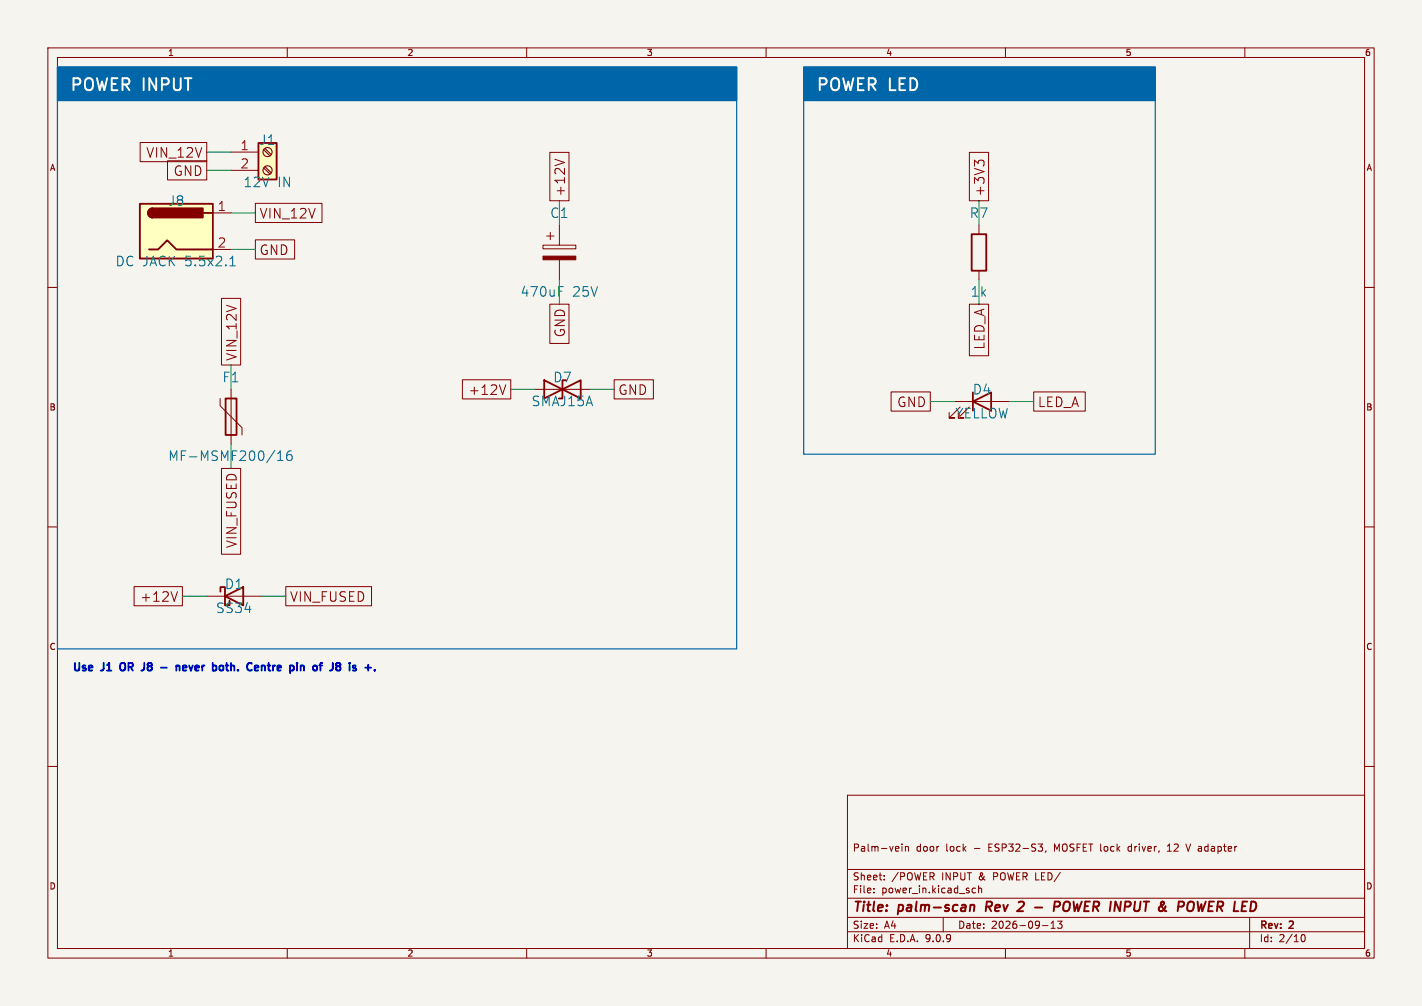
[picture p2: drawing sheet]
<svg xmlns="http://www.w3.org/2000/svg" width="297mm" height="210mm" viewBox="0 0 297 210" stroke-linecap="round" stroke-linejoin="round" font-family="sans-serif">
<path d="M0 0h297v210h-297z" fill="#f5f4ef" stroke="#f5f4ef" stroke-width=".21"/>
<g fill="none" stroke="#840000" stroke-width=".21">
<path d="M10 10h277v190h-277zM12 12h273v186h-273zM60 10v2M110 10v2M160 10v2M210 10v2M260 10v2M10 60h2M285 60h2M10 110h2M285 110h2M10 160h2"/>
<path d="M177 166h108v32h-108zM188.4 176.2v.1M188.4 176.7v1M189.1 176.7v1M189.1 176.8l.2-.1 .4 .1v.9M216.8 176.2h.9l-.5 .6M217.5 176.8l.2 .3v.3l-.2 .3M218.5 177.6l-.2 .3M235.7 176.8v.8M243.8 177.7h.9M244.2 176.2l-.4 .4M247.7 176.2l.5 1.5"/>
<path d="M285 160h2M60 198v2M110 198v2M160 198v2M177 194.5h108M177 191.5h108M177 187.5h108M177 181.5h108M182.5 186.3v.1M182.5 185.5v.1M184.7 183.6v.1M184.7 182.8v.1"/>
<path d="M197 191.5v3M203.7 185.5l-.4-.1-.3 .3 .2 .6h.5M204.4 185.5l.2-.1 .4 .1v.9M204.4 184.9v1.5M210 198v2M217.7 193.2h1.2M219.5 193.8h.9M219.5 192.7l.5-.4v1.5M220.9 192.3h.9l-.5 .6 .4 .1v.7l-.2 .1-.6-.1M260 198v2M261 191.5v6.5M271.7 195.7l.2-.5 .2-.1a.8 .8 0 0 1 .5 .7 .8 .8 0 0 1-.5 .8l-.2-.1-.2-.5"/>
</g>
<path d="M202.7 189.1l.3-.2 .5 .1-.1 1.2M202.7 188.9l-.2 1.3M206.1 188.2l-.2 2M213.1 188.2h.5M213.7 189.1l-1.3 1.1h1.3M216.2 189.4h1.5M220.2 189.3h.7l.4-.2a.51 .51 0 0 0-.2-.9h-.8l-.2 2M222.7 188.2l-.2 .1a1.24 1.24 0 0 0-.1 1.9h.4M246.1 189.3h.7M246.2 188.2l-.2 2M250.1 188.2l.2 2 .6-1.4" fill="none" stroke="#840000" stroke-width=".4"/>
<g fill="#06a">
<path d="M12 14h141.9v7h-141.9z"/>
<path d="M167.9 14h73.4v7h-73.4z"/>
</g>
<path d="M204.5 47v1.9M204.5 56.5v1.9M46 83.2v1.5l4.5 4.6v1.5M48.3 81.3v11.4M111.8 81.3h11.4M199.4 83.8h11.4M200.5 85l-2.3 2.2h1.2h-1.2v-1.1M43.2 124.5h11.4" fill="none" stroke="#840000" stroke-width=".21"/>
<path d="M202.9 48.9h3.1v7.6h-3.1zM113.7 79.4v3.8l7.6-3.8v3.8zM118.2 79.4h-.7v3.8h-.8M47.1 83.2h2.3v7.6h-2.3zM203.2 83.8l3.8-1.9v3.8zM203.2 81.9v3.8M46 123.5v-.9h1v3.8h.9v-1M47 124.5l3.8-1.9v3.8z" fill="none" stroke="#840000" stroke-width=".38"/>
<path d="M58 96.1h1.1M58 94.7l.5-.6v2M60.8 94.1a.79 .79 0 0 0-.9 .9v.7l.2 .3 .5 .1 .3-.2 .1-.6-.2-.3-.5-.1-.4 .4" fill="none" stroke="#006464" stroke-width=".21"/>
<path d="M54 29.8h3.8v7.7h-3.8z" fill="#ffffc2"/>
<path d="M54 29.8h3.8v7.7h-3.8z" fill="none" stroke="#840000" stroke-width=".38"/>
<g fill="none" stroke="#840000" stroke-width=".23">
<path d="M55.1 31.3l1.3 1.2M55.1 35.1l1.3 1.2M55.3 31l1.3 1.2M55.3 34.8l1.3 1.3"/>
<circle cx="55.9" cy="35.6" r=".95"/>
<circle cx="55.9" cy="31.7" r=".95"/>
</g>
<path d="M48.3 31.8h5.7M48.3 35.6h5.7" fill="none" stroke="#840000" stroke-width=".21"/>
<path d="M29.2 42.5h15.2v11.5h-15.2z" fill="#ffffc2"/>
<path d="M29.2 42.5h15.2v11.5h-15.2zM31.1 52.1h1.9l1.9-1.9 1.9 1.9h7.6M31.9 43.5a.95 .95 0 0 0-1 1 .95 .95 0 0 0 1 .9M42.5 44.5h1.9" fill="none" stroke="#840000" stroke-width=".38"/>
<g fill="#840000" stroke="#840000" stroke-width=".38">
<path d="M31.2 43.8l.7-.3v1.9a.95 .95 0 0 1-.9-.6 .95 .95 0 0 1 .2-1z"/>
<path d="M31.9 43.5h10.5v1.9h-10.5z"/>
</g>
<g fill="none" stroke="#840000" stroke-width=".21">
<path d="M29.3 29.7h13.9v4.1h-13.9zM35 33.6h8.2v4h-8.2zM114.8 31.8h4v10.1h-4zM115.9 33.3l2 .6M202.5 31.8h4v10.1h-4zM204.3 34.1l-.8-.7v1.3M204.3 33.8l.4-.4h.4l.4 .4M44.4 44.5h3.9M44.4 52.1h3.9M53.3 42.4h13.9v4.1h-13.9zM53.3 50.1h8.2v4h-8.2zM113.4 51.2h6.9v.7h-6.9z"/>
<path d="M114.2 49.3h1.5M114.9 48.5v1.5M116.8 47v4.2M116.8 54.2v4.2M46.3 62.3h4v13.9h-4zM96.6 79.3h10.1v4h-10.1zM114.8 63.5h4v8.2h-4zM128.3 79.3h8.2v4h-8.2zM202.5 63.5h4v10.8h-4zM46.3 97.8h4v17.9h-4zM105.6 80.3l-.6 2M186.1 81.8h8.2v4h-8.2z"/>
<path d="M215.9 81.8h10.8v4h-10.8zM28 122.5h10.1v4h-10.1zM37.1 123.5l-.7 2M59.7 122.5h17.9v4h-17.9z"/>
</g>
<path d="M48 55.5h1.2M48 54.1l.6-.6v2M116.7 59.8h.9" fill="none" stroke="#006464" stroke-width=".21"/>
<path d="M113.4 53.5h6.9v.7h-6.9z" fill="#840000" stroke="#840000" stroke-width=".21"/>
<g fill="none" stroke="#009600" stroke-width=".21">
<path d="M43.2 35.6h5.1M43.2 31.8h5.1M48.3 44.5h5M48.3 52.1h5M116.8 41.9v5.1M116.8 58.4v5.1M204.5 41.9v5.1M204.5 58.4v5.1M48.3 76.2v5.1M48.3 92.7v5.1M106.7 81.3h5.1M123.2 81.3h5.1"/>
<path d="M194.3 83.8h5.1M210.8 83.8h5.1M38.1 124.5h5.1M54.6 124.5h5.1"/>
</g>
<g fill="none" stroke="#0000c2" stroke-width=".4">
<path d="M25.8 138.4a.54 .54 0 0 0-.7 .5v.6a.54 .54 0 0 0 .7 .5M31 138.5l-.2 .2 .2 .3M31 139.2l-.2 .2 .2 .5M38.2 139.5l.8-.2-.1-.3-.5-.1-.2 .3 .1 .7h.6M39.5 138.9l.4 1.1 .4-1.1M47.1 138.9h.6M47.3 138.4v1.4l.4 .2M48.3 138.4v1.6M48.5 138.9l-.2 .2M55.1 138.9l.2 .3v.8M55.9 138.9h.6M56.1 138.4v1.4l.4 .2"/>
<path d="M65.5 139.1l.2-.2 .5 .2v.6l-.1 .2-.4 .1-.2-.2zM71 138.5l.1 .2-.1 .3M71 139.2l.1 .2-.1 .5M76.3 139.4h1.2"/>
</g>
<path d="M12 14h141.9v7h-141.9zM12 14h141.9v121.5h-141.9zM167.9 14h73.4v7h-73.4zM167.9 14h73.4v80.8h-73.4z" fill="none" stroke="#06a" stroke-width=".25"/>
<g font-size="3.5" fill="#fff">
<text x="14.5" y="19.1">POWER INPUT</text>
<text x="170.4" y="19.1">POWER LED</text>
</g>
<g font-size="2.8" fill="#840000">
<text x="30.6" y="33.1">VIN_12V</text>
<text x="36.3" y="36.9">GND</text>
<text x="118.2" y="41.2" transform="rotate(-90 118.2 41.2)">+12V</text>
<text x="205.8" y="41.2" transform="rotate(-90 205.8 41.2)">+3V3</text>
<text x="54.1" y="45.8">VIN_12V</text>
<text x="54.1" y="53.4">GND</text>
<text x="118.2" y="70.4" transform="rotate(-90 118.2 70.4)">GND</text>
<text x="49.6" y="75.5" transform="rotate(-90 49.6 75.5)">VIN_12V</text>
<text x="205.8" y="73" transform="rotate(-90 205.8 73)">LED_A</text>
<text x="97.9" y="82.7">+12V</text>
<text x="129" y="82.7">GND</text>
<text x="187.4" y="85.2">GND</text>
<text x="216.6" y="85.2">LED_A</text>
<text x="49.6" y="114.4" transform="rotate(-90 49.6 114.4)">VIN_FUSED</text>
<text x="29.3" y="125.8">+12V</text>
<text x="60.4" y="125.8">VIN_FUSED</text>
<text x="178" y="190.9">Title:</text>
<text x="187.7" y="190.9">palm-scan</text>
<text x="206.7" y="190.9">Rev</text>
<text x="214.3" y="190.9">2</text>
<text x="223.3" y="190.9">POWER INPUT</text>
<text x="246.8" y="190.9">&amp;</text>
<text x="251.6" y="190.9">POWER LED</text>
</g>
<g font-size="2.8" fill="#006464">
<text x="54.1" y="30.5">J1</text>
<text x="50.8" y="39.3">12V</text>
<text x="57.9" y="39.3">IN</text>
<text x="35.1" y="43.2">J8</text>
<text x="114.9" y="45.7">C1</text>
<text x="202.5" y="45.7">R7</text>
<text x="24.1" y="55.8">DC JACK 5.5x2.1</text>
<text x="108.7" y="62.1">470uF</text>
<text x="119.5" y="62.1">25V</text>
<text x="202.7" y="62.1">1k</text>
<text x="46.4" y="80">F1</text>
<text x="115.5" y="80">D7</text>
<text x="203.1" y="82.5">D4</text>
<text x="111" y="85">SMAJ15A</text>
<text x="199.5" y="87.5">YELLOW</text>
<text x="35.1" y="96.4">MF-MSMF200/16</text>
<text x="46.9" y="123.2">D1</text>
<text x="45.1" y="128.2">SS34</text>
</g>
<g font-size="2.7" fill="#a90000">
<text x="50.2" y="31.5">1</text>
<text x="50.2" y="35.3">2</text>
<text x="45.4" y="44.2">1</text>
<text x="45.4" y="51.8">2</text>
</g>
<g font-size="2.2" fill="#0000c2">
<text x="15" y="140.2">Use</text>
<text x="21.4" y="140.2">J1</text>
<text x="26.3" y="140.2">OR</text>
<text x="31.7" y="140.2">J8</text>
<text x="36.5" y="140.2">-</text>
<text x="40.6" y="140.2">never</text>
<text x="49.1" y="140.2">both.</text>
<text x="57.2" y="140.2">Centre</text>
<text x="67" y="140.2">pin</text>
<text x="72.7" y="140.2">of</text>
<text x="77.2" y="140.2">J8</text>
</g>
<g font-size="2.1" fill="#840000">
<text x="178" y="178">Palm-vein</text>
<text x="191.3" y="178">door</text>
<text x="197.6" y="178">lock</text>
<text x="203.5" y="178">-</text>
<text x="206.7" y="178">ESP32-S3,</text>
<text x="220.6" y="178">MOSFET lock</text>
<text x="236.3" y="178">driver,</text>
<text x="244.7" y="178">12</text>
<text x="248.8" y="178">V adapter</text>
<text x="178" y="184">Sheet:</text>
<text x="186.2" y="184">/POWER</text>
<text x="196.7" y="184">INPUT</text>
<text x="204.5" y="184">&amp;</text>
<text x="207.7" y="184">POWER LED/</text>
<text x="178" y="186.7">File:</text>
<text x="184.1" y="186.7">power_in.kicad_sch</text>
<text x="178" y="196.9">KiCad</text>
<text x="178" y="194.1">Size:</text>
<text x="184.7" y="194.1">A4</text>
<text x="185.7" y="196.9">E.D.A.</text>
<text x="193.3" y="196.9">9.0.9</text>
<text x="200" y="194.1">Date:</text>
<text x="207" y="194.1">2026-09-13</text>
<text x="263" y="194.3">Rev:</text>
<text x="263" y="196.9">Id:</text>
<text x="267.1" y="196.9">2/10</text>
<text x="269.4" y="194.3">2</text>
</g>
<g font-size="1.8" fill="#840000">
<text x="35" y="11.9">1</text>
<text x="85" y="11.9">2</text>
<text x="135" y="11.9">3</text>
<text x="185" y="11.9">4</text>
<text x="235" y="11.9">5</text>
<text x="285" y="11.9">6</text>
<text x="10.3" y="35.9">A</text>
<text x="285.3" y="35.9">A</text>
<text x="10.3" y="85.9">B</text>
<text x="285.3" y="85.9">B</text>
<text x="10.3" y="135.9">C</text>
<text x="285.3" y="135.9">C</text>
<text x="10.3" y="185.9">D</text>
<text x="285.3" y="185.9">D</text>
<text x="35" y="199.9">1</text>
<text x="85" y="199.9">2</text>
<text x="135" y="199.9">3</text>
<text x="185" y="199.9">4</text>
<text x="235" y="199.9">5</text>
<text x="285" y="199.9">6</text>
</g>
</svg>
